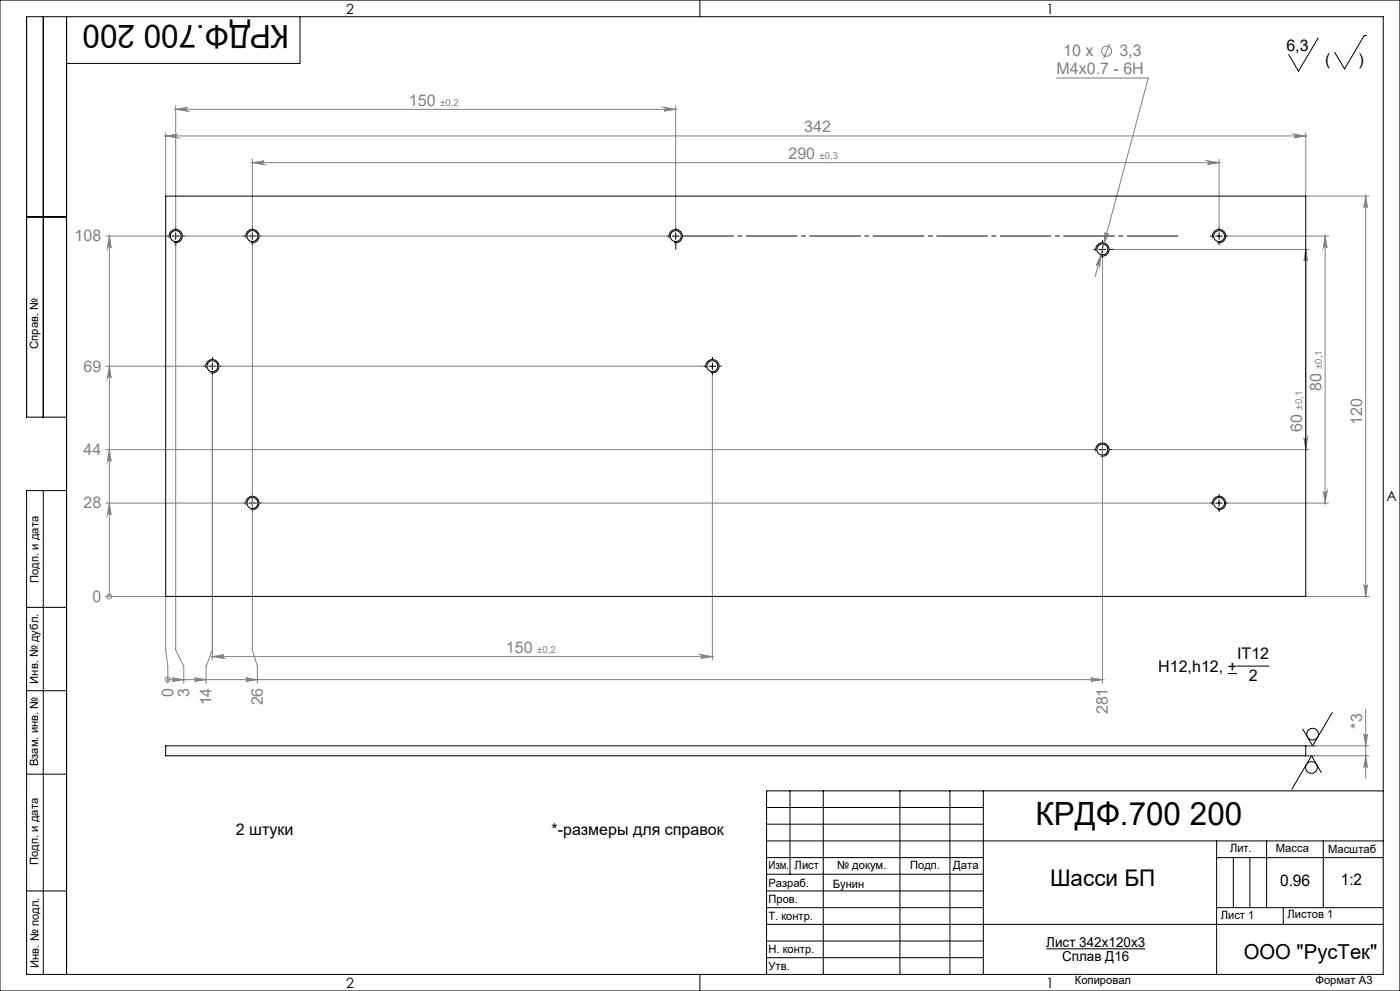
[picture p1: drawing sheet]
<svg xmlns="http://www.w3.org/2000/svg" width="420mm" height="297mm" viewBox="0 0 420 297" stroke-linecap="round" stroke-linejoin="round" font-family="sans-serif">
<g fill="none" stroke="#808080" stroke-width=".3">
<path d="M332.8 13.2l-1.7 4.3M49.7 39.8v18.9M52.7 31.7v36.4M52.7 32.8h150M52.7 32.8l3.5-.6a.55 .55 0 0 0-.5 .6 .55 .55 0 0 0 .5 .5zM199.2 32.2l3.5 .6-3.5 .5a.55 .55 0 0 0 .5-.5 .55 .55 0 0 0-.5-.6zM202.7 31.7v36.4M317 23.4h27.5l-16 59.5M391.7 39.8v18.9M49.7 40.7h342M49.7 40.7l3.5-.5a.55 .55 0 0 0-.5 .6 .55 .55 0 0 0 .5 .5zM75.7 47.8v20.3"/>
<path d="M75.7 48.8h290M75.7 48.8l3.5-.6a.55 .55 0 0 0-.5 .6 .55 .55 0 0 0 .5 .5zM362.2 48.2l3.5 .6-3.5 .5a.55 .55 0 0 0 .5-.5 .55 .55 0 0 0-.5-.6zM365.7 47.8v20.3M388.2 40.2l3.5 .5-3.5 .6a.55 .55 0 0 0 .5-.5 .55 .55 0 0 0-.5-.6zM391.7 58.8h19M409.7 58.8l.5 3.5a.53 .53 0 0 0-.5-.5 .53 .53 0 0 0-.5 .5zM409.7 58.8v119.9M31.7 70.8h168.4M32.8 70.8v107.9M32.8 70.8l.5 3.5a.55 .55 0 0 0-.5-.5 .55 .55 0 0 0-.6 .5zM52.7 73.7v121.1l2.4 5v4.9"/>
<path d="M75.7 73.4v121.4l1.5 5v4.9M330.3 76.3l-.4 3.6a.55 .55 0 0 0-.4-.7 .55 .55 0 0 0-.6 .4zM330.7 77.4v127.3M331.5 69.6a.53 .53 0 0 0 .4 .7 .53 .53 0 0 0 .7-.4l-1.4 3.3zM334.2 74.8h58.5M368.4 70.8h30.2M391.7 74.8v60M391.7 74.8l.6 3.4a.53 .53 0 0 0-.6-.5 .53 .53 0 0 0-.5 .5zM397.5 70.8v80M397.5 70.8l.6 3.5a.55 .55 0 0 0-.5-.5 .55 .55 0 0 0-.6 .5zM31.7 109.7h179.4M32.8 109.7l.5 3.6a.55 .55 0 0 0-.5-.6 .55 .55 0 0 0-.6 .6z"/>
<path d="M63.7 112.4v85.4M213.7 112.4v85.4M31.7 134.8h296.3M32.8 134.8l.5 3.5a.55 .55 0 0 0-.5-.6 .55 .55 0 0 0-.6 .6zM333.5 134.8h59.2M391.2 131.3a.53 .53 0 0 0 .5 .5 .53 .53 0 0 0 .6-.5l-.6 3.5zM31.7 150.8h331.3M32.8 150.8l.5 3.5a.55 .55 0 0 0-.5-.5 .55 .55 0 0 0-.6 .5zM368.4 150.8h30.2M397 147.2a.55 .55 0 0 0 .6 .6 .55 .55 0 0 0 .5-.6l-.6 3.6zM31.7 178.7h18M32.8 178.7h.1"/>
<path d="M49.7 178.8v16l.6 5v4.9M391.7 178.7h19M409.2 175.3a.53 .53 0 0 0 .5 .5 .53 .53 0 0 0 .5-.5l-.5 3.4zM63.7 194.8l-1.9 5v4.9M63.7 196.8h150M63.7 196.8l3.5-.6a.55 .55 0 0 0-.5 .6 .55 .55 0 0 0 .5 .5zM210.2 196.2l3.5 .6-3.5 .5a.55 .55 0 0 0 .5-.5 .55 .55 0 0 0-.5-.6zM50.3 203.7h.1M50.3 203.7h280.4M51.6 203.2l3.5 .5-3.5 .5a.53 .53 0 0 0 .5-.5 .53 .53 0 0 0-.5-.5zM58.3 203.2l3.5 .5-3.5 .5a.53 .53 0 0 0 .5-.5 .53 .53 0 0 0-.5-.5zM73.7 203.2l3.5 .5-3.5 .5a.53 .53 0 0 0 .5-.5 .53 .53 0 0 0-.5-.5z"/>
<path d="M327.2 203.2l3.5 .5-3.5 .5a.53 .53 0 0 0 .5-.5 .53 .53 0 0 0-.5-.5zM409.7 212.5v20.8M391.7 226.5h19M391.7 223.5h19M409.2 220a.53 .53 0 0 0 .5 .5 .53 .53 0 0 0 .5-.5l-.5 3.5zM409.7 226.5l.5 3.5a.53 .53 0 0 0-.5-.5 .53 .53 0 0 0-.5 .5z"/>
<circle cx="332" cy="15.3" r="1.51"/>
<circle cx="32.8" cy="178.8" r=".73"/>
<circle cx="50.3" cy="203.7" r=".71"/>
</g>
<g fill="none" stroke="#000" stroke-width=".3">
<path d="M0 0h420v297h-420zM13 5v120M20 5v287M90 5v14h-70M210 0v5M395.5 11.4l-6 9.9-2.9-5M409.9 10.7h-.6l-5.9 10-3-5M8 65h12M50.8 71.3a1.99 1.99 0 0 1 1.8-2.5 1.99 1.99 0 0 1 2.1 2.2 1.99 1.99 0 0 1-2.5 1.7M51.7 70.8h2M52.7 69.8v2M73.8 71.3a1.99 1.99 0 0 1 1.8-2.5 1.99 1.99 0 0 1 2.1 2.2 1.99 1.99 0 0 1-2.5 1.7"/>
<path d="M74.7 70.8h2M75.7 69.8v2M200.8 71.3a1.99 1.99 0 0 1 1.8-2.5 1.99 1.99 0 0 1 2.1 2.2 1.99 1.99 0 0 1-2.5 1.7M201.7 70.8h2M202.7 69.8v2M328.8 75.3a2 2 0 0 1 1.7-2.5 2 2 0 0 1 2.2 2.1 2 2 0 0 1-2.5 1.8M329.7 74.8h2M330.7 73.8v2M363.8 71.3a2 2 0 0 1 1.7-2.5 2 2 0 0 1 2.2 2.1 2 2 0 0 1-2.5 1.8M364.7 70.8h2M365.7 69.8v2M61.8 110.3a2 2 0 0 1 1.7-2.5 2 2 0 0 1 2.2 2.1 2 2 0 0 1-2.5 1.8"/>
<path d="M62.7 109.7h2M63.7 108.8v2M211.8 110.3a2 2 0 0 1 1.7-2.5 2 2 0 0 1 2.2 2.1 2 2 0 0 1-2.5 1.8M212.7 109.7h2M213.7 108.8v2M20 125h-12v-120h407v287h-407v-145h12M328.8 135.3a2 2 0 0 1 1.7-2.5 2 2 0 0 1 2.2 2.1 2 2 0 0 1-2.5 1.8M329.7 134.8h2M330.7 133.8v1.9M13 147v145M73.8 151.3a1.98 1.98 0 0 1 1.7-2.5 1.98 1.98 0 0 1 2.2 2.1 1.98 1.98 0 0 1-2.5 1.8M74.7 150.8h2"/>
<path d="M75.7 149.8v2M363.8 151.3a1.99 1.99 0 0 1 1.7-2.5 1.99 1.99 0 0 1 2.2 2.1 1.99 1.99 0 0 1-2.5 1.8M364.7 150.8h2M365.7 149.8v2M8 182h12M371.1 199.6h9.6M8 207h12M368.3 201.9h2.8M399.7 213.5l-5.9 10-3-5M8 232h12M237 237v25M247 237v55"/>
<path d="M270 237v55M285 237v55M295 237v55M391.7 223.5h3.1M391.7 226.5h2.7M396.4 231.5l-2.9-5-5.9 10M415 237h-185v55M230 257h65M230 242h65M230 247h65M230 252h185M365 252v40"/>
<path d="M365 257h50M370 257v15M375 257v15M380 252v20M397 252v20M8 267h12M230 262h65M230 267h65M230 272h65M230 277h185M365 272h50M385 272v5"/>
<path d="M210 292v5M230 282h65M230 287h65M313.9 284.4h29.7"/>
<circle cx="393.4" cy="230" r="1.76"/>
<circle cx="393.8" cy="220" r="1.75"/>
</g>
<g fill="none" stroke="#000" stroke-width=".3" stroke-dasharray="15.2 1.3 1.3 1.3">
<path d="M50.7 70.7h-.6M52.7 68.7v-.6M52.7 72.7v1M54.7 70.7h.7M73.7 70.7h-.6M75.7 68.7v-.6M75.7 72.7v.7M77.7 70.7h.7M200.7 70.7h-.6M202.7 68.7v-.6M202.7 72.7v2M328.7 74.7h-.6"/>
<path d="M330.7 72.7v-.6M330.7 76.7v.7M332.7 74.7h1.5M363.7 70.7h-.6M365.7 68.7v-.6M365.7 72.7v.7M367.7 70.7h.7M61.7 109.7h-.6M63.7 107.7v-.6M63.7 111.7v.7M65.7 109.7h.7M211.7 109.7h-.6"/>
<path d="M213.7 107.7v-.6M213.7 111.7v.7M215.7 109.7h.7M328.7 134.7h-.6M330.7 132.7v-.6M330.7 136.7v.7M332.7 134.7h.8M73.7 150.7h-.6M75.7 148.7v-.6M75.7 152.7v.7M77.7 150.7h.7M363.7 150.7h-.6"/>
<path d="M365.7 148.7v-.6M365.7 152.7v.7M367.7 150.7h.7"/>
</g>
<path d="M204.7 70.7h148.8" fill="none" stroke="#000" stroke-width=".3" stroke-dasharray="15.2 1.3 1.3 1.3" stroke-dashoffset="-.1"/>
<g fill="#808080">
<path d="M32.8 150.8l.5 3.5a.55 .55 0 0 0-.5-.5 .55 .55 0 0 0-.6 .5zM32.8 134.8l.5 3.5a.55 .55 0 0 0-.5-.6 .55 .55 0 0 0-.6 .6zM32.8 109.7l.5 3.6a.55 .55 0 0 0-.5-.6 .55 .55 0 0 0-.6 .6zM32.8 70.8l.5 3.5a.55 .55 0 0 0-.5-.5 .55 .55 0 0 0-.6 .5z"/>
<path d="M51.6 203.2l3.5 .5-3.5 .5a.53 .53 0 0 0 .5-.5 .53 .53 0 0 0-.5-.5zM58.3 203.2l3.5 .5-3.5 .5a.53 .53 0 0 0 .5-.5 .53 .53 0 0 0-.5-.5zM73.7 203.2l3.5 .5-3.5 .5a.53 .53 0 0 0 .5-.5 .53 .53 0 0 0-.5-.5zM327.2 203.2l3.5 .5-3.5 .5a.53 .53 0 0 0 .5-.5 .53 .53 0 0 0-.5-.5z"/>
<path d="M388.2 40.2l3.5 .5-3.5 .6a.55 .55 0 0 0 .5-.5 .55 .55 0 0 0-.5-.6zM49.7 40.7l3.5-.5a.55 .55 0 0 0-.5 .6 .55 .55 0 0 0 .5 .5z"/>
<path d="M75.7 48.8l3.5-.6a.55 .55 0 0 0-.5 .6 .55 .55 0 0 0 .5 .5zM362.2 48.2l3.5 .6-3.5 .5a.55 .55 0 0 0 .5-.5 .55 .55 0 0 0-.5-.6zM52.7 32.8l3.5-.6a.55 .55 0 0 0-.5 .6 .55 .55 0 0 0 .5 .5zM199.2 32.2l3.5 .6-3.5 .5a.55 .55 0 0 0 .5-.5 .55 .55 0 0 0-.5-.6zM63.7 196.8l3.5-.6a.55 .55 0 0 0-.5 .6 .55 .55 0 0 0 .5 .5zM210.2 196.2l3.5 .6-3.5 .5a.55 .55 0 0 0 .5-.5 .55 .55 0 0 0-.5-.6zM330.3 76.3l-1.4 3.3a.55 .55 0 0 1 .6-.4 .55 .55 0 0 1 .4 .7zM331.5 69.6l-.3 3.6 1.4-3.3a.53 .53 0 0 1-.7 .4 .53 .53 0 0 1-.4-.7z"/>
<path d="M409.2 175.3a.53 .53 0 0 0 .5 .5 .53 .53 0 0 0 .5-.5l-.5 3.4zM409.7 58.8l.5 3.5a.53 .53 0 0 0-.5-.5 .53 .53 0 0 0-.5 .5zM409.7 226.5l.5 3.5a.53 .53 0 0 0-.5-.5 .53 .53 0 0 0-.5 .5zM409.2 220a.53 .53 0 0 0 .5 .5 .53 .53 0 0 0 .5-.5l-.5 3.5z"/>
<path d="M397.5 70.8l.6 3.5a.55 .55 0 0 0-.5-.5 .55 .55 0 0 0-.6 .5zM397 147.2a.55 .55 0 0 0 .6 .6 .55 .55 0 0 0 .5-.6l-.6 3.6zM391.7 74.8l.6 3.4a.53 .53 0 0 0-.6-.5 .53 .53 0 0 0-.5 .5zM391.2 131.3a.53 .53 0 0 0 .5 .5 .53 .53 0 0 0 .6-.5l-.6 3.5z"/>
</g>
<g fill="none" stroke="#000" stroke-width=".3">
<path d="M49.7 58.8h342v119.9h-342zM49.7 223.5h342v3h-342z"/>
<circle cx="52.7" cy="70.8" r="1.66"/>
<circle cx="75.7" cy="70.8" r="1.66"/>
<circle cx="202.7" cy="70.8" r="1.66"/>
<circle cx="330.7" cy="74.8" r="1.65"/>
<circle cx="365.7" cy="70.8" r="1.65"/>
<circle cx="63.7" cy="109.8" r="1.65"/>
<circle cx="213.7" cy="109.8" r="1.65"/>
<circle cx="330.7" cy="134.8" r="1.65"/>
<circle cx="75.7" cy="150.8" r="1.65"/>
<circle cx="365.7" cy="150.8" r="1.64"/>
</g>
<g font-size="9.6">
<text x="86.8" y="7.6" transform="rotate(-180 86.8 7.6)">КРДФ.700 200</text>
<text x="310.7" y="247.3">КРДФ.700 200</text>
</g>
<text font-size="6.9" x="315" y="265.6">Шасси БП</text>
<text font-size="6.2" x="373.1" y="287.3">ООО &quot;РусТек&quot;</text>
<g font-size="4.8" fill="#808080">
<text x="319" y="16.9">10 x</text>
<text x="335.8" y="16.9">3,3</text>
<text x="317" y="22.3">M4x0.7 - 6H</text>
<text x="122.7" y="31.7">150</text>
<text x="241.3" y="39.7">342</text>
<text x="236.5" y="47.7">290</text>
<text x="22.4" y="72.4">108</text>
<text x="25.1" y="111.4">69</text>
<text x="396.5" y="117.3" transform="rotate(-90 396.5 117.3)">80</text>
<text x="390.7" y="129.5" transform="rotate(-90 390.7 129.5)">60</text>
<text x="408.7" y="127.3" transform="rotate(-90 408.7 127.3)">120</text>
<text x="25.1" y="136.4">44</text>
<text x="25.1" y="152.4">28</text>
<text x="27.7" y="180.3">0</text>
<text x="151.8" y="195.7">150</text>
<text x="52" y="208.8" transform="rotate(-90 52 208.8)">0</text>
<text x="56.8" y="208.8" transform="rotate(-90 56.8 208.8)">3</text>
<text x="63.5" y="211.4" transform="rotate(-90 63.5 211.4)">14</text>
<text x="78.9" y="211.4" transform="rotate(-90 78.9 211.4)">26</text>
<text x="332.3" y="214.1" transform="rotate(-90 332.3 214.1)">281</text>
<text x="408.7" y="218.4" transform="rotate(-90 408.7 218.4)">*3</text>
</g>
<g font-size="4.8">
<text x="385.9" y="15.2">6,3</text>
<text x="397.6" y="19.6">(</text>
<text x="407.6" y="19.6">)</text>
<text x="371.1" y="197.5">IT12</text>
<text x="347.5" y="201.3">H12,h12, +</text>
<text x="374.6" y="204.1">2</text>
<text x="70.8" y="250.1">2 штуки</text>
<text x="165.5" y="250.1">*-размеры для справок</text>
<text x="384" y="265.6">0.96</text>
<text x="402.3" y="265.3">1:2</text>
</g>
<g font-size="4.2">
<text x="103.8" y="4.2">2</text>
<text x="313.8" y="4.2">1</text>
<text x="415.9" y="150.2">A</text>
<text x="103.8" y="296.2">2</text>
<text x="313.8" y="296.2">1</text>
</g>
<g font-size="4.1">
<text x="313.9" y="283.9">Лист 342х120х3</text>
<text x="318.7" y="287.9">Сплав Д16</text>
</g>
<g font-size="3.4">
<text x="11.5" y="104.5" transform="rotate(-90 11.5 104.5)">Справ. №</text>
<text x="11.6" y="174.7" transform="rotate(-90 11.6 174.7)">Подп. и дата</text>
<text x="11.4" y="204.9" transform="rotate(-90 11.4 204.9)">Инв. № дубл.</text>
<text x="11.4" y="229.6" transform="rotate(-90 11.4 229.6)">Взам. инв. №</text>
<text x="369" y="255.5">Лит.</text>
<text x="382.8" y="255.5">Масса</text>
<text x="398.4" y="255.6">Масштаб</text>
<text x="11.4" y="259.2" transform="rotate(-90 11.4 259.2)">Подп. и дата</text>
<text x="230.5" y="260.5">Изм.</text>
<text x="238.4" y="260.4">Лист</text>
<text x="251.1" y="260.4">№ докум.</text>
<text x="273" y="260.4">Подп.</text>
<text x="286" y="260.4">Дата</text>
<text x="230.5" y="265.7">Разраб.</text>
<text x="249.8" y="266.1">Бунин</text>
<text x="230.5" y="275.7">Т. контр.</text>
<text x="230.6" y="270.7">Пров.</text>
<text x="366.2" y="275.3">Лист 1</text>
<text x="386.3" y="275.2">Листов 1</text>
<text x="230.6" y="285.7">Н. контр.</text>
<text x="11.6" y="290" transform="rotate(-90 11.6 290)">Инв. № подл.</text>
<text x="230.6" y="290.7">Утв.</text>
<text x="322.5" y="295">Копировал</text>
<text x="394.6" y="295">Формат А3</text>
</g>
<g font-size="2.9" fill="#808080">
<text x="132" y="31.7">±0,2</text>
<text x="245.9" y="47.7">±0,3</text>
<text x="396.5" y="110.6" transform="rotate(-90 396.5 110.6)">±0,1</text>
<text x="390.7" y="122.8" transform="rotate(-90 390.7 122.8)">±0,1</text>
<text x="161.1" y="195.7">±0,2</text>
</g>
</svg>
